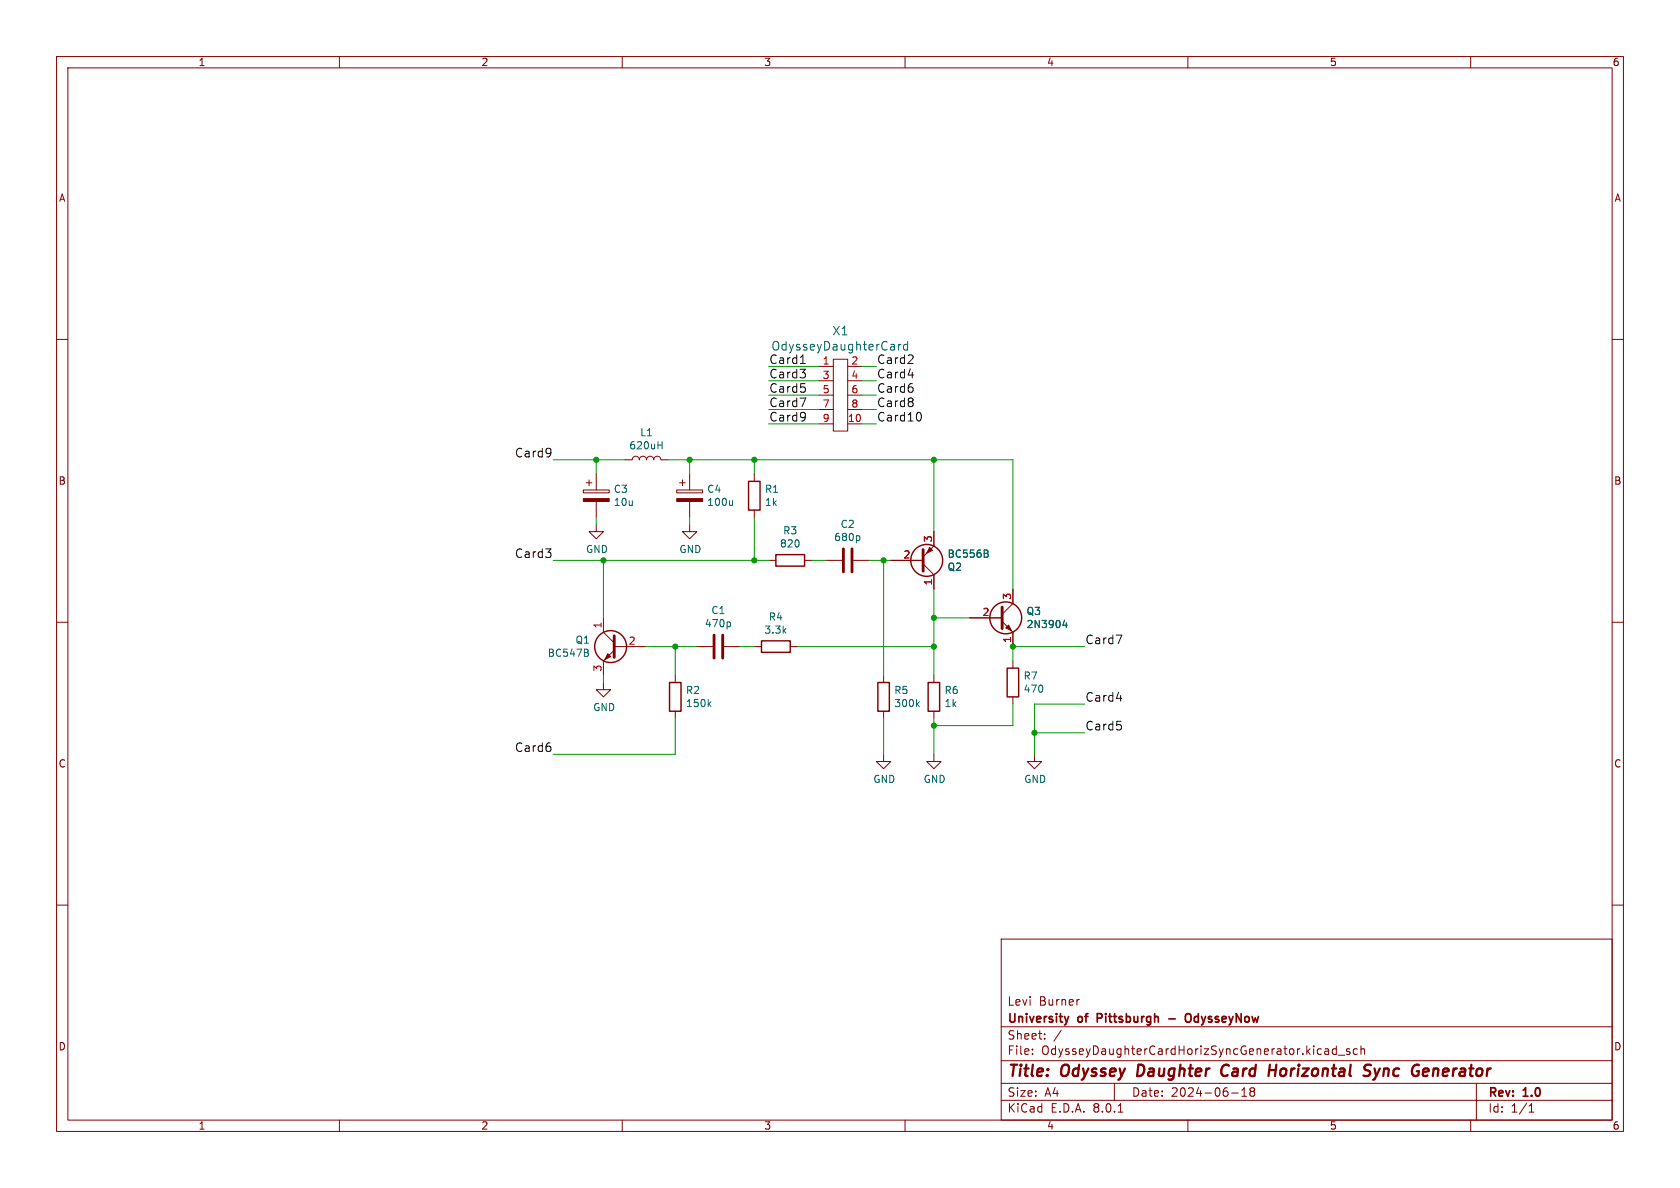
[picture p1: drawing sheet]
<svg xmlns="http://www.w3.org/2000/svg" width="297mm" height="210mm" viewBox="0 0 297 210" stroke-linecap="round" stroke-linejoin="round" font-family="sans-serif">
<g fill="none" stroke="#840000" stroke-width=".18">
<path d="M10 10h277v190h-277zM12 12h273v186h-273zM60 10v2M110 10v2M160 10v2M210 10v2M260 10v2M10 60h2M285 60h2M144.8 64.8h2.5M144.8 74.9h2.5M144.8 67.3h2.5"/>
<path d="M144.8 69.9h2.5M144.8 72.4h2.5M147.3 63.5h2.6v12.7h-2.6zM149.9 64.8h2.5M149.9 74.9h2.5M149.9 67.3h2.5M149.9 69.9h2.5M149.9 72.4h2.5M103.1 86.6h4.6v.5h-4.6zM103.6 85.3h1M104.1 84.8v1.1M105.4 92.7v1.3h1.3l-1.3 1.3-1.3-1.3h1.3"/>
<path d="M105.4 83.8v2.8M105.4 88.6v2.8M110.5 81.3h1.3a.64 .64 0 0 1 .6-.7 .64 .64 0 0 1 .6 .7 .64 .64 0 0 1 .7-.7 .64 .64 0 0 1 .6 .7 .64 .64 0 0 1 .6-.7 .64 .64 0 0 1 .7 .7 .64 .64 0 0 1 .6-.7 .64 .64 0 0 1 .6 .7h1.3M119.6 86.6h4.6v.5h-4.6zM120.1 85.3h1.1M120.6 84.8v1.1M121.9 92.7v1.3h1.3l-1.3 1.3-1.3-1.3h1.3M121.9 83.8v2.8M121.9 88.6v2.8M133.3 83.8v1.3M133.3 90.2v1.2M135.9 99.1h1.3"/>
<path d="M142.2 99.1h1.3M146 99.1h2.8M150.9 99.1h2.8M157.5 99.1h5.7M163.2 99.7l1.9 1.9v2.5M165.1 94v2.5l-1.9 1.9M10 110h2M106.7 109.2v2.6l1.9 1.9M108.6 114.9l-1.9 1.9v2.6M108.6 114.3h5.7M119.4 119.4v1.3M123.2 114.3h2.8"/>
<path d="M128 114.3h2.8M133.3 114.3h1.3M139.7 114.3h1.3M156.2 119.4v1.3M165.1 119.4v1.3M171.4 109.2h5.8M177.2 109.9l1.9 1.9v2.5M179.1 104.1v2.6l-1.9 1.9M179.1 116.8v1.3M285 110h2M106.7 120.7v1.2h1.2l-1.2 1.3-1.3-1.3h1.3M119.4 125.7v1.3"/>
<path d="M156.2 133.4v1.2h1.3l-1.3 1.3-1.3-1.3h1.3M156.2 125.7v1.3M165.1 133.4v1.2h1.3l-1.3 1.3-1.3-1.3h1.3M165.1 125.7v1.3M179.1 123.2v1.3M182.9 133.4v1.2h1.2l-1.2 1.3-1.3-1.3h1.3M10 160h2M285 160h2M177 166h108v32h-108zM190.8 176.7l-.3 .1M60 198v2M110 198v2"/>
<path d="M160 198v2M177 194.5h108M177 191.5h108M177 187.5h108M177 181.5h108M182.5 186.3v.1M182.5 185.5v.1M184.7 183.6v.1M184.7 182.8v.1M187.6 182.1l-1.3 2M197 191.5v3M197.7 196.6h.8"/>
<path d="M210 198v2M217.7 193.2h1.2M219.5 193.8h.9M219.5 192.7l.5-.4v1.5M221.2 192.9l-.2 .3v.3l.2 .3 .5-.1 .1-.2-.1-.4-.2-.2M221.2 192.9l-.2-.2 .2-.4 .5 .1 .1 .2-.3 .3M221.2 192.9h.3M234.7 185.4l.2 .2v.8M234.9 186.3l-.5 .1M234.9 185.8h-.5M236.2 185.5l-.4-.1-.3 .3v.4l.2 .2h.5M236.2 184.9v1.5"/>
<path d="M236.6 186.5h1.1M238.6 185.5l-.4-.1-.2 .2 .1 .2 .5 .2v.3h-.6M240 185.5l-.5-.1-.3 .3v.4l.2 .2h.6M240.6 185.5l.2-.1 .4 .1v.9M240.6 184.9v1.5M260 198v2M261 191.5v6.5M270.3 196.6h.9M270.3 195.5l.4-.4v1.5"/>
</g>
<path d="M201.3 188.2l-.3 2h.5M216.9 188.2a1.13 1.13 0 0 0-1 .7 1.13 1.13 0 0 0 .3 1.2l.2 .1 .5-.1M224.4 189.2h1.1M225.6 188.2l-.2 2M241.4 188.3l.2-.1 .8 .1M241.5 189.2l.4 .1a.49 .49 0 0 1 .3 .5 .49 .49 0 0 1-.4 .4h-.5M243 188.9l.3 1.3M243.3 190.2l-.2 .5-.4 .2M243.9 188.9l-.6 1.3M251.9 188.9l.6 .1 .1 .4-1 .1M252.4 190.1l-.6 .1" fill="none" stroke="#840000" stroke-width=".4"/>
<path d="M188.9 179.7l-.3 1M194 180h.6M194.6 179.2h-.6v1.5M209.8 179.3a.5 .5 0 0 1 .5-.1 .5 .5 0 0 1 .3 .5v.5a.5 .5 0 0 1-.5 .5 .5 .5 0 0 1-.5-.5v-.5zM206.6 180.1h1.2" fill="none" stroke="#840000" stroke-width=".3"/>
<g fill="none" stroke="#840000" stroke-width=".25">
<path d="M132.3 85.1h2.1v5.1h-2.1zM137.2 98h5v2.1h-5zM134.6 113.3h5.1v2h-5.1zM178.1 118.1h2v5.1h-2zM118.4 120.7h2v5h-2zM155.2 120.7h2v5h-2zM164.1 120.7h2v5h-2z"/>
<circle cx="163.8" cy="99.1" r="2.82"/>
<circle cx="107.9" cy="114.3" r="2.82"/>
<circle cx="177.8" cy="109.2" r="2.82"/>
</g>
<g fill="none" stroke="#006464" stroke-width=".18">
<path d="M116.3 78.7h.8M117.1 78.1v1.2M158.9 60.9v1M159.3 60.9h-.3l-.1 .3M160.5 60.9h-.5l-.3 .3v.4l.2 .2h.6M160.5 60.4v1.5M129.5 88.5v.9M129.5 89.2l-.2 .2M151.8 94.7l.2 .2v.4l-.2 .2M174.4 97.8l.3 .3v.3l-.2 .1M174.5 97.3l.2 .2-.2 .3M103.7 115.4l.3 .2v.3l-.2 .1"/>
<path d="M103.9 114.8l.1 .2-.1 .3M128.9 109.9l.2 .3v.3l-.2 .3M188.2 109.6l-.3 .9h.8M188.5 110.1v.8M125.3 124.4l.4 .5M125.7 124.1l-.5 .4M162.2 124.4l.3 .5M162.5 124.1l-.5 .4"/>
</g>
<g fill="#840000" stroke="#840000" stroke-width=".18">
<path d="M119.6 88.1h4.6v.5h-4.6z"/>
<path d="M107.4 115.6l.5 .5-1 .5z"/>
<path d="M164.3 96.8l.5 .5-1 .5z"/>
<path d="M103.1 88.1h4.6v.5h-4.6z"/>
<path d="M177.8 111l.5-.5 .5 1z"/>
</g>
<path d="M149.1 97v4.1M150.6 97v4.1M163.2 97.2v3.8M108.6 112.4v3.8M126.2 112.3v4M127.8 112.3v4M177.2 107.3v3.8" fill="none" stroke="#840000" stroke-width=".51"/>
<g fill="none" stroke="#0f0f0f" stroke-width=".18">
<path d="M97.3 79.4v1M97.4 79.9l-.1 .1M141.4 65.3h1l-.5 .6M141.4 70.4h1l-.6 1.5M141.5 64.3h.9M142.3 66v.7M142.3 68.5v.7M142.3 73v1.1M142.4 73.6l-.1 .1M160.5 64.3h.9M160.6 66.3h.9M161.4 68.5v.7"/>
<path d="M161.4 62.9v.5M161.4 70.5v.4M161.4 71.2v.5M162.5 72.9a.95 .95 0 0 1 0 1.5M197.3 112.3h1l-.6 1.5M197.4 123.4h.9M198.2 128.2v.7"/>
</g>
<g fill="none" stroke="#009600" stroke-width=".18">
<path d="M135.9 69.9h8.9M135.9 74.9h8.9M135.9 64.8h8.9M135.9 67.3h8.9M135.9 72.4h8.9M152.4 69.9h2.5M152.4 74.9h2.5M152.4 64.8h2.5M152.4 67.3h2.5M152.4 72.4h2.5M97.8 81.3h12.7M97.8 99.1h38.1"/>
<path d="M105.4 81.3v2.5M105.4 91.4v1.3M106.7 99.1v10.1M118.1 81.3h61v22.8M121.9 81.3v2.5M121.9 91.4v1.3M133.3 81.3v2.5M133.3 91.4v7.7M143.5 99.1h2.5M153.7 99.1h3.8M156.2 99.1v20.3M165.1 81.3v12.7"/>
<path d="M106.7 119.4v1.3M114.3 114.3h8.9M119.4 114.3v5.1M130.8 114.3h2.5M141 114.3h24.1M165.1 104.1v15.3M165.1 109.2h6.3M191.8 114.3h-12.7v2.5M119.4 127v6.4h-21.6M156.2 127v6.4M165.1 127v6.4M179.1 124.5v3.8h-14"/>
<path d="M182.9 129.5h8.9M191.8 124.5h-8.9v8.9"/>
</g>
<g fill="#009600" stroke="#009600" stroke-width=".18">
<circle cx="133.3" cy="99.1" r=".46"/>
<circle cx="105.4" cy="81.3" r=".46"/>
<circle cx="119.4" cy="114.3" r=".46"/>
<circle cx="106.7" cy="99.1" r=".46"/>
<circle cx="182.9" cy="129.5" r=".46"/>
<circle cx="179.1" cy="114.3" r=".46"/>
<circle cx="165.1" cy="114.3" r=".46"/>
<circle cx="165.1" cy="128.3" r=".46"/>
<circle cx="165.1" cy="109.2" r=".46"/>
<circle cx="156.2" cy="99.1" r=".46"/>
<circle cx="165.1" cy="81.3" r=".46"/>
<circle cx="133.3" cy="81.3" r=".46"/>
<circle cx="121.9" cy="81.3" r=".46"/>
</g>
<g font-size="2.8" fill="#840000">
<text x="178" y="190.9">Title:</text>
<text x="187.7" y="190.9">Odyssey</text>
<text x="201.9" y="190.9">Daughter</text>
<text x="217.5" y="190.9">Card</text>
<text x="226.7" y="190.9">Horizontal</text>
<text x="244.4" y="190.9">Sync</text>
<text x="253.7" y="190.9">Generator</text>
</g>
<g font-size="2.1" fill="#006464">
<text x="147.1" y="59.5">X1</text>
<text x="136.3" y="62.2">OdysseyDaughterCard</text>
</g>
<g font-size="2.1" fill="#0f0f0f">
<text x="135.9" y="64.5">Card1</text>
<text x="154.9" y="64.5">Card2</text>
<text x="135.9" y="67">Card3</text>
<text x="135.9" y="69.5">Card5</text>
<text x="154.9" y="69.5">Card6</text>
<text x="154.9" y="67">Card4</text>
<text x="135.9" y="72.1">Card7</text>
<text x="135.9" y="74.6">Card9</text>
<text x="154.9" y="74.6">Card10</text>
<text x="154.9" y="72.1">Card8</text>
<text x="91" y="81">Card9</text>
<text x="91" y="98.7">Card3</text>
<text x="191.8" y="114">Card7</text>
<text x="191.8" y="124.1">Card4</text>
<text x="191.8" y="129.2">Card5</text>
<text x="91" y="133">Card6</text>
</g>
<g font-size="2.1" fill="#840000">
<text x="178" y="178">Levi</text>
<text x="183.7" y="178">Burner</text>
<text x="178" y="184">Sheet:</text>
<text x="178" y="181.2">University</text>
<text x="190.7" y="181.2">of</text>
<text x="194.6" y="181.2">Pittsburgh</text>
<text x="211.5" y="181.2">OdysseyNow</text>
<text x="178" y="186.7">File:</text>
<text x="184.1" y="186.7">OdysseyDaughterCardHorizSyncGenerator.kicad_sch</text>
<text x="178" y="196.9">KiCad</text>
<text x="178" y="194.1">Size:</text>
<text x="184.7" y="194.1">A4</text>
<text x="185.7" y="196.9">E.D.A.</text>
<text x="193.3" y="196.9">8.0.1</text>
<text x="200" y="194.1">Date:</text>
<text x="207" y="194.1">2024-06-18</text>
<text x="263" y="194.3">Rev:</text>
<text x="263" y="196.9">Id:</text>
<text x="267.1" y="196.9">1/1</text>
<text x="269.4" y="194.3">1.0</text>
</g>
<g font-size="1.8" fill="#840000">
<text x="35" y="11.9">1</text>
<text x="85" y="11.9">2</text>
<text x="135" y="11.9">3</text>
<text x="185" y="11.9">4</text>
<text x="235" y="11.9">5</text>
<text x="285" y="11.9">6</text>
<text x="10.3" y="35.9">A</text>
<text x="285.3" y="35.9">A</text>
<text x="10.3" y="85.9">B</text>
<text x="285.3" y="85.9">B</text>
<text x="10.3" y="135.9">C</text>
<text x="285.3" y="135.9">C</text>
<text x="10.3" y="185.9">D</text>
<text x="285.3" y="185.9">D</text>
<text x="35" y="199.9">1</text>
<text x="85" y="199.9">2</text>
<text x="135" y="199.9">3</text>
<text x="185" y="199.9">4</text>
<text x="235" y="199.9">5</text>
<text x="285" y="199.9">6</text>
</g>
<g font-size="1.8" fill="#a90000">
<text x="145.3" y="64.5">1</text>
<text x="150.4" y="64.5">2</text>
<text x="145.3" y="67.1">3</text>
<text x="145.3" y="69.6">5</text>
<text x="150.4" y="67.1">4</text>
<text x="150.4" y="69.6">6</text>
<text x="145.3" y="72.1">7</text>
<text x="145.3" y="74.7">9</text>
<text x="149.8" y="74.7">10</text>
<text x="150.4" y="72.1">8</text>
<text x="164.8" y="96" transform="rotate(-90 164.8 96)">3</text>
<text x="159.6" y="98.8">2</text>
<text x="164.8" y="103.6" transform="rotate(-90 164.8 103.6)">1</text>
<text x="178.8" y="106.1" transform="rotate(-90 178.8 106.1)">3</text>
<text x="106.4" y="111.2" transform="rotate(-90 106.4 111.2)">1</text>
<text x="173.6" y="109">2</text>
<text x="178.8" y="113.7" transform="rotate(-90 178.8 113.7)">1</text>
<text x="106.4" y="118.8" transform="rotate(-90 106.4 118.8)">3</text>
<text x="111.1" y="114">2</text>
</g>
<g font-size="1.8" fill="#006464">
<text x="113.1" y="77.3">L1</text>
<text x="111.1" y="79.6">620uH</text>
<text x="108.4" y="87.3">C3</text>
<text x="108.4" y="89.6">10u</text>
<text x="124.9" y="87.3">C4</text>
<text x="124.9" y="89.6">100u</text>
<text x="135.1" y="87.3">R1</text>
<text x="135.1" y="89.6">1k</text>
<text x="138.4" y="94.7">R3</text>
<text x="147.4" y="95.8">680p</text>
<text x="148.5" y="93.5">C2</text>
<text x="103.5" y="98">GND</text>
<text x="120" y="98">GND</text>
<text x="137.8" y="97">820</text>
<text x="167.4" y="98.8">BC556B</text>
<text x="167.4" y="101.1">Q2</text>
<text x="101.6" y="114">Q1</text>
<text x="124.5" y="111.1">470p</text>
<text x="125.7" y="108.8">C1</text>
<text x="135" y="112.2">3.3k</text>
<text x="135.8" y="109.9">R4</text>
<text x="181.4" y="108.9">Q3</text>
<text x="181.4" y="111.2">2N3904</text>
<text x="96.7" y="116.3">BC547B</text>
<text x="104.8" y="125.9">GND</text>
<text x="121.2" y="122.9">R2</text>
<text x="121.2" y="125.2">150k</text>
<text x="158" y="122.9">R5</text>
<text x="158" y="125.2">300k</text>
<text x="166.9" y="122.9">R6</text>
<text x="166.9" y="125.2">1k</text>
<text x="180.9" y="120.3">R7</text>
<text x="180.9" y="122.7">470</text>
<text x="154.3" y="138.6">GND</text>
<text x="163.2" y="138.6">GND</text>
<text x="181" y="138.6">GND</text>
</g>
</svg>
